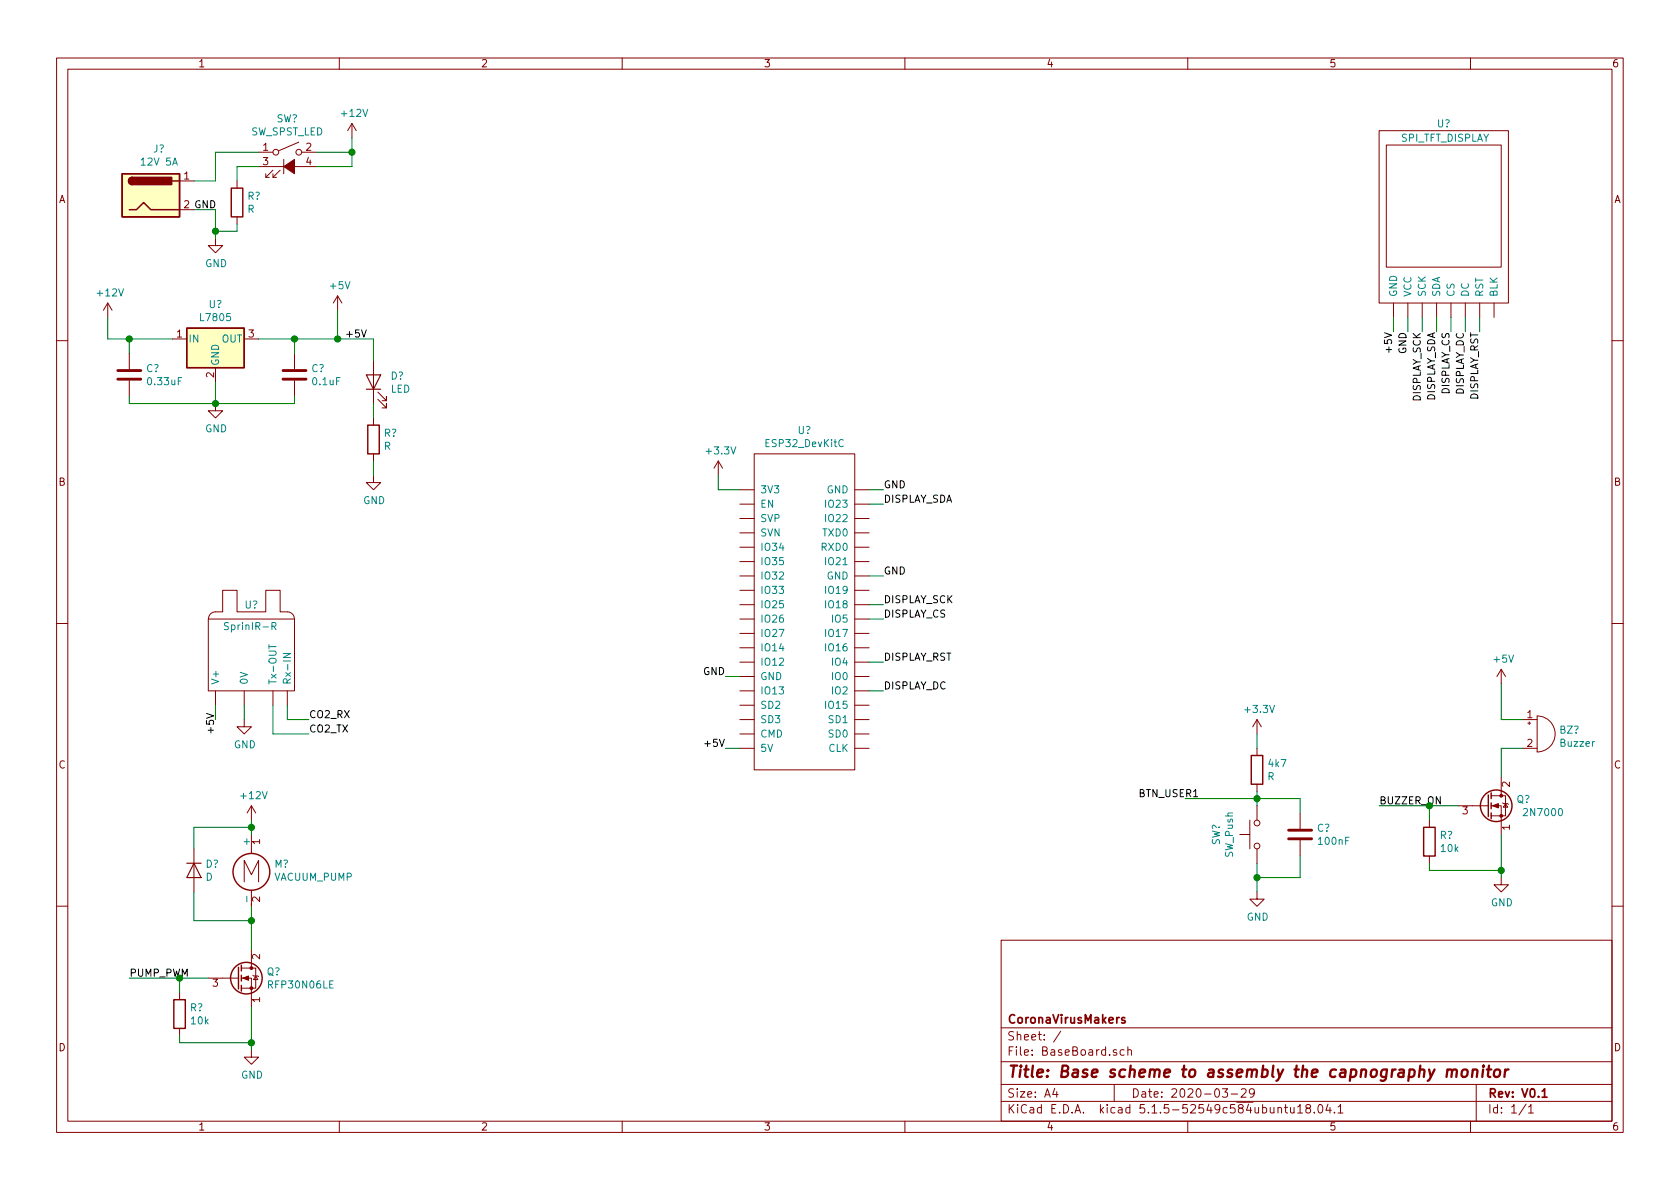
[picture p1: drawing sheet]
EESchema Schematic File Version 4
EELAYER 30 0
EELAYER END
$Descr A4 11693 8268
encoding utf-8
Sheet 1 1
Title "Base scheme to assembly the capnography monitor"
Date "2020-03-29"
Rev "V0.1"
Comp "CoronaVirusMakers"
Comment1 ""
Comment2 ""
Comment3 ""
Comment4 ""
$EndDescr
$Comp
L Switch:SW_Push SW?
U 1 1
P 8750 5800
F 0 "SW?" H 8750 6085 50  0000 C CNN
F 1 "SW_Push" H 8750 5994 50  0000 C CNN
F 2 "" H 8750 6000 50  0001 C CNN
F 3 "~" H 8750 6000 50  0001 C CNN
	1    8750 5800
	0    -1   -1   0   
$EndComp
$Comp
L simpleSymbols:SprinIR-R U?
U 1 1
P 1750 4550
F 0 "U?" H 1700 4900 50  0000 L CNN
F 1 "SprinIR-R" H 1550 4750 50  0000 L CNN
F 2 "" H 1750 4800 50  0001 C CNN
F 3 "https://www.gassensing.co.uk/product/sprintir-r/" H 1750 4800 50  0001 C CNN
	1    1750 4550
	1    0    0    -1  
$EndComp
$Comp
L simpleSymbols:ESP32_DevKitC U?
U 1 1
P 5600 3200
F 0 "U?" H 5600 3415 50  0000 C CNN
F 1 "ESP32_DevKitC" H 5600 3324 50  0000 C CNN
F 2 "" H 5600 3200 50  0001 C CNN
F 3 "" H 5600 3200 50  0001 C CNN
	1    5600 3200
	1    0    0    -1  
$EndComp
$Comp
L simpleSymbols:SPI_TFT_DISPLAY U?
U 1 1
P 10050 950
F 0 "U?" H 10000 1050 50  0000 L CNN
F 1 "SPI_TFT_DISPLAY" H 9750 950 50  0000 L CNN
F 2 "" H 10050 950 50  0001 C CNN
F 3 "" H 10050 950 50  0001 C CNN
	1    10050 950 
	1    0    0    -1  
$EndComp
$Comp
L Connector:Jack-DC J?
U 1 1
P 1050 1350
F 0 "J?" H 1107 1675 50  0000 C CNN
F 1 "12V 5A" H 1107 1584 50  0000 C CNN
F 2 "" H 1100 1310 50  0001 C CNN
F 3 "~" H 1100 1310 50  0001 C CNN
	1    1050 1350
	1    0    0    -1  
$EndComp
$Comp
L power:GND #PWR?
U 1 1
P 1500 1650
F 0 "#PWR?" H 1500 1400 50  0001 C CNN
F 1 "GND" H 1505 1477 50  0000 C CNN
F 2 "" H 1500 1650 50  0001 C CNN
F 3 "" H 1500 1650 50  0001 C CNN
	1    1500 1650
	1    0    0    -1  
$EndComp
Wire Wire Line
	1350 1450 1500 1450
Wire Wire Line
	1500 1450 1500 1600
Wire Wire Line
	1350 1250 1500 1250
$Comp
L power:+12V #PWR?
U 1 1
P 2450 950
F 0 "#PWR?" H 2450 800 50  0001 C CNN
F 1 "+12V" H 2465 1123 50  0000 C CNN
F 2 "" H 2450 950 50  0001 C CNN
F 3 "" H 2450 950 50  0001 C CNN
	1    2450 950 
	1    0    0    -1  
$EndComp
$Comp
L Regulator_Linear:L7805 U?
U 1 1
P 1500 2350
F 0 "U?" H 1500 2592 50  0000 C CNN
F 1 "L7805" H 1500 2501 50  0000 C CNN
F 2 "" H 1525 2200 50  0001 L CIN
F 3 "http://www.st.com/content/ccc/resource/technical/document/datasheet/41/4f/b3/b0/12/d4/47/88/CD00000444.pdf/files/CD00000444.pdf/jcr:content/translations/en.CD00000444.pdf" H 1500 2300 50  0001 C CNN
	1    1500 2350
	1    0    0    -1  
$EndComp
Wire Wire Line
	900  2750 900  2800
Wire Wire Line
	900  2800 1500 2800
Wire Wire Line
	1500 2800 1500 2650
Wire Wire Line
	2050 2750 2050 2800
Wire Wire Line
	2050 2800 1500 2800
Connection ~ 1500 2800
Wire Wire Line
	900  2450 900  2350
Wire Wire Line
	900  2350 1200 2350
Wire Wire Line
	1800 2350 2050 2350
Wire Wire Line
	2050 2350 2050 2450
Wire Wire Line
	2050 2350 2350 2350
Wire Wire Line
	2350 2350 2350 2150
Connection ~ 2050 2350
$Comp
L power:+5V #PWR?
U 1 1
P 2350 2150
F 0 "#PWR?" H 2350 2000 50  0001 C CNN
F 1 "+5V" H 2365 2323 50  0000 C CNN
F 2 "" H 2350 2150 50  0001 C CNN
F 3 "" H 2350 2150 50  0001 C CNN
	1    2350 2150
	1    0    0    -1  
$EndComp
$Comp
L power:GND #PWR?
U 1 1
P 1500 2800
F 0 "#PWR?" H 1500 2550 50  0001 C CNN
F 1 "GND" H 1505 2627 50  0000 C CNN
F 2 "" H 1500 2800 50  0001 C CNN
F 3 "" H 1500 2800 50  0001 C CNN
	1    1500 2800
	1    0    0    -1  
$EndComp
$Comp
L power:+12V #PWR?
U 1 1
P 750 2200
F 0 "#PWR?" H 750 2050 50  0001 C CNN
F 1 "+12V" H 765 2373 50  0000 C CNN
F 2 "" H 750 2200 50  0001 C CNN
F 3 "" H 750 2200 50  0001 C CNN
	1    750  2200
	1    0    0    -1  
$EndComp
Wire Wire Line
	750  2200 750  2350
Wire Wire Line
	750  2350 900  2350
Connection ~ 900  2350
$Comp
L Motor:Motor_DC M?
U 1 1
P 1750 6000
F 0 "M?" H 1908 5996 50  0000 L CNN
F 1 "VACUUM_PUMP" H 1908 5905 50  0000 L CNN
F 2 "" H 1750 5910 50  0001 C CNN
F 3 "https://www.sparkfun.com/products/10398" H 1750 5910 50  0001 C CNN
	1    1750 6000
	1    0    0    -1  
$EndComp
$Comp
L Device:Q_NMOS_SDG Q?
U 1 1
P 1650 6800
F 0 "Q?" H 1855 6846 50  0000 L CNN
F 1 "RFP30N06LE" H 1855 6755 50  0000 L CNN
F 2 "Package_TO_SOT_THT:TO-220-3_Vertical" H 1850 6900 50  0001 C CNN
F 3 "https://www.sparkfun.com/datasheets/Components/General/RFP30N06LE.pdf" H 1650 6800 50  0001 C CNN
	1    1650 6800
	1    0    0    -1  
$EndComp
$Comp
L Switch:SW_SPST_LED SW?
U 1 1
P 2000 1150
F 0 "SW?" H 2000 1485 50  0000 C CNN
F 1 "SW_SPST_LED" H 2000 1394 50  0000 C CNN
F 2 "" H 2000 1450 50  0001 C CNN
F 3 "~" H 2000 1450 50  0001 C CNN
	1    2000 1150
	1    0    0    -1  
$EndComp
Wire Wire Line
	1800 1050 1500 1050
Wire Wire Line
	1500 1050 1500 1250
Wire Wire Line
	2200 1050 2450 1050
Wire Wire Line
	2450 1050 2450 950 
Wire Wire Line
	2450 1050 2450 1150
Wire Wire Line
	2450 1150 2200 1150
Connection ~ 2450 1050
$Comp
L Device:R R?
U 1 1
P 1250 7050
F 0 "R?" H 1320 7096 50  0000 L CNN
F 1 "10k" H 1320 7005 50  0000 L CNN
F 2 "" V 1180 7050 50  0001 C CNN
F 3 "~" H 1250 7050 50  0001 C CNN
	1    1250 7050
	1    0    0    -1  
$EndComp
Wire Wire Line
	1800 1150 1650 1150
Wire Wire Line
	1650 1150 1650 1250
Wire Wire Line
	1650 1550 1650 1600
Wire Wire Line
	1650 1600 1500 1600
Connection ~ 1500 1600
Wire Wire Line
	1500 1600 1500 1650
$Comp
L Device:LED D?
U 1 1
P 2600 2650
F 0 "D?" V 2639 2533 50  0000 R CNN
F 1 "LED" V 2548 2533 50  0000 R CNN
F 2 "" H 2600 2650 50  0001 C CNN
F 3 "~" H 2600 2650 50  0001 C CNN
	1    2600 2650
	0    -1   -1   0   
$EndComp
Wire Wire Line
	2350 2350 2600 2350
Connection ~ 2350 2350
$Comp
L Device:R R?
U 1 1
P 1650 1400
F 0 "R?" H 1720 1446 50  0000 L CNN
F 1 "R" H 1720 1355 50  0000 L CNN
F 2 "" V 1580 1400 50  0001 C CNN
F 3 "~" H 1650 1400 50  0001 C CNN
	1    1650 1400
	1    0    0    -1  
$EndComp
$Comp
L power:GND #PWR?
U 1 1
P 2600 3300
F 0 "#PWR?" H 2600 3050 50  0001 C CNN
F 1 "GND" H 2605 3127 50  0000 C CNN
F 2 "" H 2600 3300 50  0001 C CNN
F 3 "" H 2600 3300 50  0001 C CNN
	1    2600 3300
	1    0    0    -1  
$EndComp
Wire Wire Line
	2600 3300 2600 3200
Wire Wire Line
	2600 2900 2600 2800
Wire Wire Line
	2600 2350 2600 2500
Wire Wire Line
	1450 6800 1250 6800
Wire Wire Line
	1250 6800 1250 6900
Wire Wire Line
	1250 7200 1250 7250
Wire Wire Line
	1250 7250 1750 7250
Wire Wire Line
	1750 7250 1750 7000
$Comp
L Device:R R?
U 1 1
P 2600 3050
F 0 "R?" H 2670 3096 50  0000 L CNN
F 1 "R" H 2670 3005 50  0000 L CNN
F 2 "" V 2530 3050 50  0001 C CNN
F 3 "~" H 2600 3050 50  0001 C CNN
	1    2600 3050
	1    0    0    -1  
$EndComp
Wire Wire Line
	1750 6300 1750 6400
Wire Wire Line
	1250 6800 900  6800
Connection ~ 1250 6800
Text Label 900  6800 0    50   ~ 0
PUMP_PWM
$Comp
L power:+12V #PWR?
U 1 1
P 1750 5700
F 0 "#PWR?" H 1750 5550 50  0001 C CNN
F 1 "+12V" H 1765 5873 50  0000 C CNN
F 2 "" H 1750 5700 50  0001 C CNN
F 3 "" H 1750 5700 50  0001 C CNN
	1    1750 5700
	1    0    0    -1  
$EndComp
Wire Wire Line
	1750 5700 1750 5750
$Comp
L Device:Buzzer BZ?
U 1 1
P 10700 5100
F 0 "BZ?" H 10852 5129 50  0000 L CNN
F 1 "Buzzer" H 10852 5038 50  0000 L CNN
F 2 "" V 10675 5200 50  0001 C CNN
F 3 "~" V 10675 5200 50  0001 C CNN
	1    10700 5100
	1    0    0    -1  
$EndComp
$Comp
L power:GND #PWR?
U 1 1
P 1750 7300
F 0 "#PWR?" H 1750 7050 50  0001 C CNN
F 1 "GND" H 1755 7127 50  0000 C CNN
F 2 "" H 1750 7300 50  0001 C CNN
F 3 "" H 1750 7300 50  0001 C CNN
	1    1750 7300
	1    0    0    -1  
$EndComp
$Comp
L Device:D D?
U 1 1
P 1350 6050
F 0 "D?" V 1304 6129 50  0000 L CNN
F 1 "D" V 1395 6129 50  0000 L CNN
F 2 "" H 1350 6050 50  0001 C CNN
F 3 "~" H 1350 6050 50  0001 C CNN
	1    1350 6050
	0    1    1    0   
$EndComp
Wire Wire Line
	1750 5750 1350 5750
Wire Wire Line
	1350 5750 1350 5900
Connection ~ 1750 5750
Wire Wire Line
	1750 5750 1750 5800
Wire Wire Line
	1350 6200 1350 6400
Wire Wire Line
	1350 6400 1750 6400
Connection ~ 1750 6400
Wire Wire Line
	1750 6400 1750 6600
Wire Wire Line
	1750 7300 1750 7250
Connection ~ 1750 7250
$Comp
L Device:Q_NMOS_SDG Q?
U 1 1
P 10350 5600
F 0 "Q?" H 10555 5646 50  0000 L CNN
F 1 " 2N7000" H 10555 5555 50  0000 L CNN
F 2 "Package_TO_SOT_THT:TO-220-3_Vertical" H 10550 5700 50  0001 C CNN
F 3 "https://www.sparkfun.com/datasheets/Components/General/RFP30N06LE.pdf" H 10350 5600 50  0001 C CNN
	1    10350 5600
	1    0    0    -1  
$EndComp
$Comp
L Device:R R?
U 1 1
P 9950 5850
F 0 "R?" H 10020 5896 50  0000 L CNN
F 1 "10k" H 10020 5805 50  0000 L CNN
F 2 "" V 9880 5850 50  0001 C CNN
F 3 "~" H 9950 5850 50  0001 C CNN
	1    9950 5850
	1    0    0    -1  
$EndComp
Wire Wire Line
	10150 5600 9950 5600
Wire Wire Line
	9950 5600 9950 5700
Wire Wire Line
	9950 6000 9950 6050
Wire Wire Line
	9950 6050 10450 6050
Wire Wire Line
	10450 6050 10450 5800
Wire Wire Line
	9950 5600 9600 5600
Connection ~ 9950 5600
Text Label 9600 5600 0    50   ~ 0
BUZZER_ON
$Comp
L power:GND #PWR?
U 1 1
P 10450 6100
F 0 "#PWR?" H 10450 5850 50  0001 C CNN
F 1 "GND" H 10455 5927 50  0000 C CNN
F 2 "" H 10450 6100 50  0001 C CNN
F 3 "" H 10450 6100 50  0001 C CNN
	1    10450 6100
	1    0    0    -1  
$EndComp
Wire Wire Line
	10450 6100 10450 6050
Connection ~ 10450 6050
Wire Wire Line
	10600 5200 10450 5200
Wire Wire Line
	10450 5200 10450 5400
Wire Wire Line
	10600 5000 10450 5000
$Comp
L power:+5V #PWR?
U 1 1
P 10450 4750
F 0 "#PWR?" H 10450 4600 50  0001 C CNN
F 1 "+5V" H 10465 4923 50  0000 C CNN
F 2 "" H 10450 4750 50  0001 C CNN
F 3 "" H 10450 4750 50  0001 C CNN
	1    10450 4750
	1    0    0    -1  
$EndComp
Wire Wire Line
	10450 4750 10450 5000
Wire Wire Line
	5050 5200 5150 5200
Text Label 1350 1450 0    50   ~ 0
GND
Text Label 5050 4700 2    50   ~ 0
GND
Wire Wire Line
	5050 4700 5150 4700
Text Label 2400 2350 0    50   ~ 0
+5V
Text Label 5050 5200 2    50   ~ 0
+5V
Text Label 6150 4000 0    50   ~ 0
GND
Text Label 6150 3400 0    50   ~ 0
GND
Wire Wire Line
	6050 3400 6150 3400
Wire Wire Line
	6050 4000 6150 4000
$Comp
L Device:R 4k7
U 1 1
P 8750 5350
F 0 "4k7" H 8820 5396 50  0000 L CNN
F 1 "R" H 8820 5305 50  0000 L CNN
F 2 "" V 8680 5350 50  0001 C CNN
F 3 "~" H 8750 5350 50  0001 C CNN
	1    8750 5350
	1    0    0    -1  
$EndComp
$Comp
L Device:C C?
U 1 1
P 9050 5800
F 0 "C?" H 9165 5846 50  0000 L CNN
F 1 "100nF" H 9165 5755 50  0000 L CNN
F 2 "" H 9088 5650 50  0001 C CNN
F 3 "~" H 9050 5800 50  0001 C CNN
	1    9050 5800
	1    0    0    -1  
$EndComp
Wire Wire Line
	9050 5950 9050 6100
Wire Wire Line
	9050 6100 8750 6100
Wire Wire Line
	8750 6100 8750 6000
Wire Wire Line
	8750 5600 8750 5550
Wire Wire Line
	8750 5200 8750 5100
$Comp
L power:+3.3V #PWR?
U 1 1
P 5000 3300
F 0 "#PWR?" H 5000 3150 50  0001 C CNN
F 1 "+3.3V" H 5015 3473 50  0000 C CNN
F 2 "" H 5000 3300 50  0001 C CNN
F 3 "" H 5000 3300 50  0001 C CNN
	1    5000 3300
	1    0    0    -1  
$EndComp
Wire Wire Line
	5000 3300 5000 3400
Wire Wire Line
	5000 3400 5150 3400
$Comp
L power:+3.3V #PWR?
U 1 1
P 8750 5100
F 0 "#PWR?" H 8750 4950 50  0001 C CNN
F 1 "+3.3V" H 8765 5273 50  0000 C CNN
F 2 "" H 8750 5100 50  0001 C CNN
F 3 "" H 8750 5100 50  0001 C CNN
	1    8750 5100
	1    0    0    -1  
$EndComp
Wire Wire Line
	9050 5650 9050 5550
Wire Wire Line
	9050 5550 8750 5550
Connection ~ 8750 5550
Wire Wire Line
	8750 5550 8750 5500
$Comp
L power:GND #PWR?
U 1 1
P 8750 6200
F 0 "#PWR?" H 8750 5950 50  0001 C CNN
F 1 "GND" H 8755 6027 50  0000 C CNN
F 2 "" H 8750 6200 50  0001 C CNN
F 3 "" H 8750 6200 50  0001 C CNN
	1    8750 6200
	1    0    0    -1  
$EndComp
Wire Wire Line
	8750 6100 8750 6200
Connection ~ 8750 6100
$Comp
L power:GND #PWR?
U 1 1
P 1700 5000
F 0 "#PWR?" H 1700 4750 50  0001 C CNN
F 1 "GND" H 1705 4827 50  0000 C CNN
F 2 "" H 1700 5000 50  0001 C CNN
F 3 "" H 1700 5000 50  0001 C CNN
	1    1700 5000
	1    0    0    -1  
$EndComp
Wire Wire Line
	1700 4900 1700 5000
Text Label 1500 4950 3    50   ~ 0
+5V
Wire Wire Line
	1500 4900 1500 5000
Text Label 9900 2300 3    50   ~ 0
DISPLAY_SCK
Wire Wire Line
	9900 2200 9900 2300
Text Label 10000 2300 3    50   ~ 0
DISPLAY_SDA
Wire Wire Line
	10000 2200 10000 2300
Text Label 10100 2300 3    50   ~ 0
DISPLAY_CS
Wire Wire Line
	10100 2200 10100 2300
Text Label 10200 2300 3    50   ~ 0
DISPLAY_DC
Wire Wire Line
	10200 2200 10200 2300
Text Label 10300 2300 3    50   ~ 0
DISPLAY_RST
Wire Wire Line
	10300 2200 10300 2300
Text Label 9700 2300 3    50   ~ 0
+5V
Wire Wire Line
	9700 2200 9700 2300
Text Label 9800 2300 3    50   ~ 0
GND
Wire Wire Line
	9800 2200 9800 2300
Text Label 6150 4200 0    50   ~ 0
DISPLAY_SCK
Text Label 6150 3500 0    50   ~ 0
DISPLAY_SDA
Text Label 6150 4300 0    50   ~ 0
DISPLAY_CS
Text Label 6150 4600 0    50   ~ 0
DISPLAY_RST
Wire Wire Line
	6150 4200 6050 4200
Wire Wire Line
	6150 4300 6050 4300
Wire Wire Line
	6150 4600 6050 4600
Text Label 6150 4800 0    50   ~ 0
DISPLAY_DC
Wire Wire Line
	6150 4800 6050 4800
Wire Wire Line
	6150 3500 6050 3500
Wire Wire Line
	8750 5550 8250 5550
$Comp
L Device:C C?
U 1 1
P 2050 2600
F 0 "C?" H 2165 2646 50  0000 L CNN
F 1 "0.1uF" H 2165 2555 50  0000 L CNN
F 2 "" H 2088 2450 50  0001 C CNN
F 3 "~" H 2050 2600 50  0001 C CNN
	1    2050 2600
	1    0    0    -1  
$EndComp
$Comp
L Device:C C?
U 1 1
P 900 2600
F 0 "C?" H 1015 2646 50  0000 L CNN
F 1 "0.33uF" H 1015 2555 50  0000 L CNN
F 2 "" H 938 2450 50  0001 C CNN
F 3 "~" H 900 2600 50  0001 C CNN
	1    900  2600
	1    0    0    -1  
$EndComp
Text Label 8350 5550 2    50   ~ 0
BTN_USER1
Wire Wire Line
	2000 4900 2000 5000
Wire Wire Line
	1900 4900 1900 5100
Wire Wire Line
	1900 5100 2150 5100
Wire Wire Line
	2000 5000 2150 5000
Text Label 2150 5000 0    50   ~ 0
CO2_RX
Text Label 2150 5100 0    50   ~ 0
CO2_TX
$EndSCHEMATC
